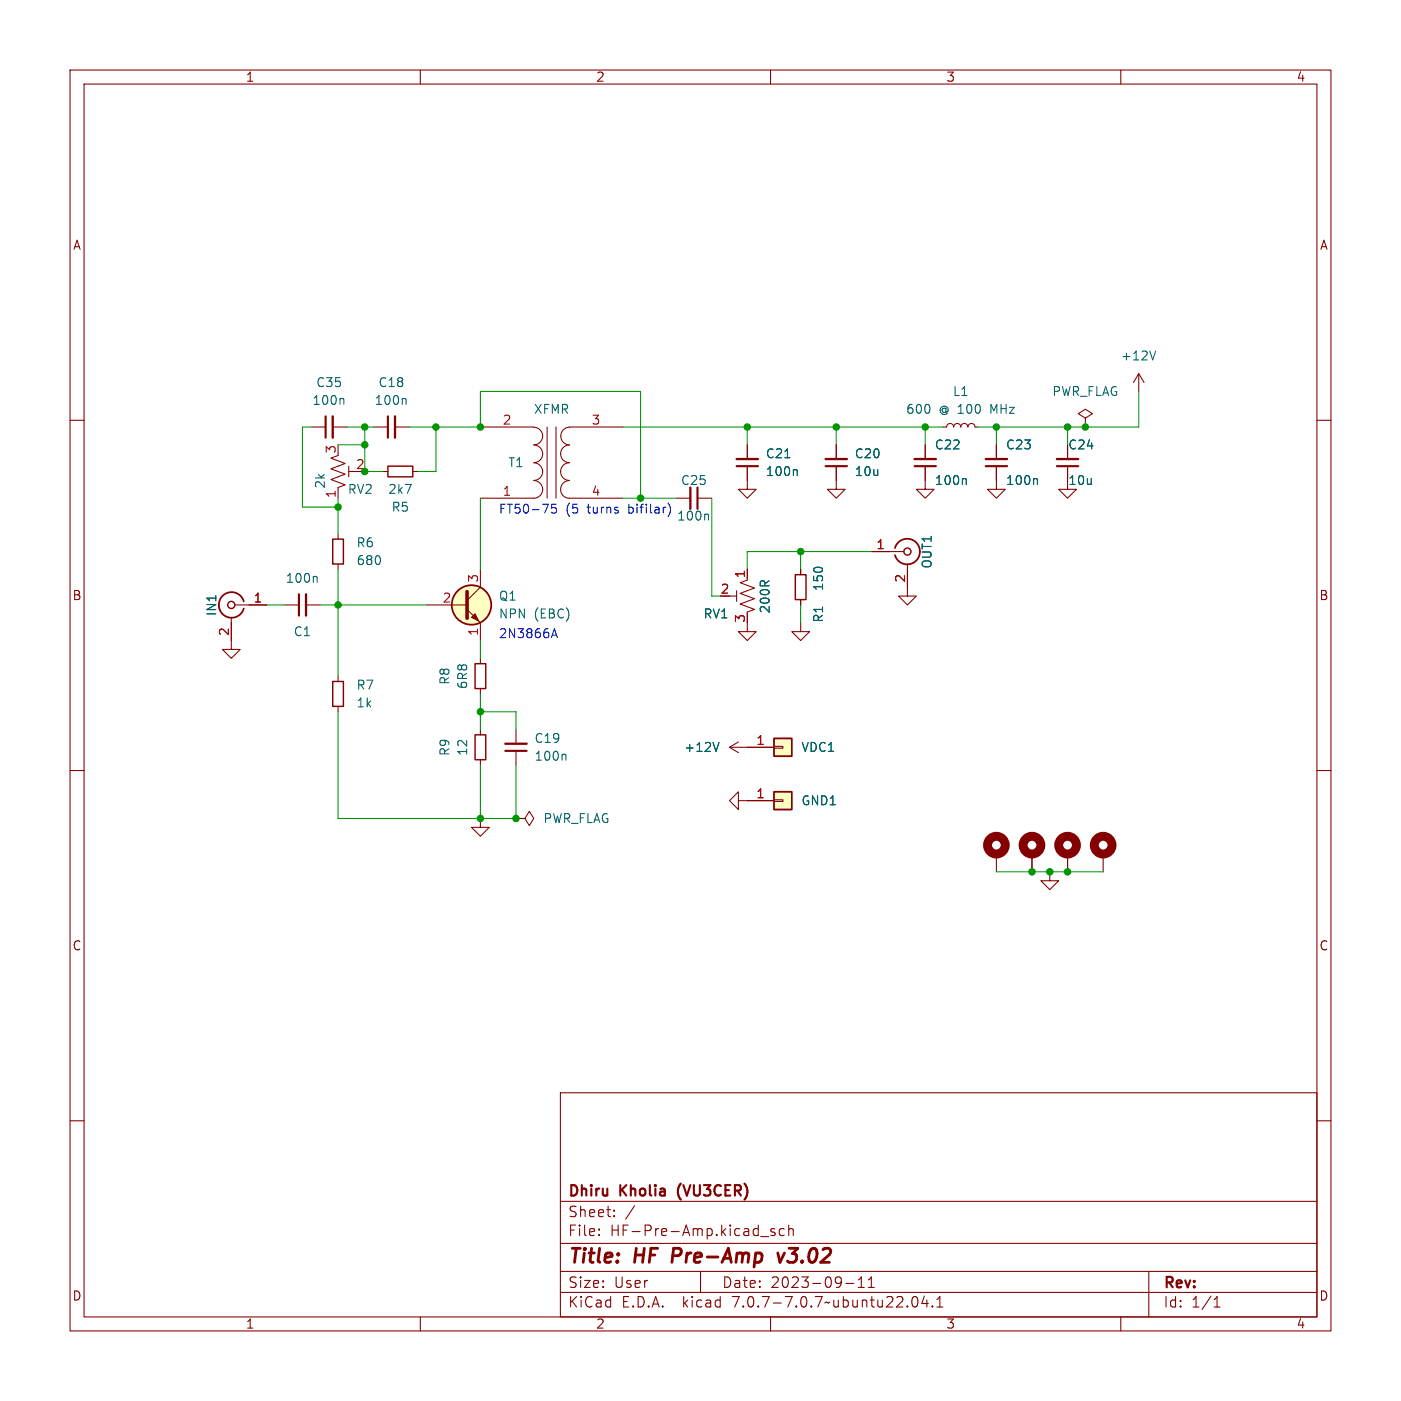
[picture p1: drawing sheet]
<svg xmlns="http://www.w3.org/2000/svg" width="200mm" height="200mm" viewBox="0 0 200 200" stroke-linecap="round" stroke-linejoin="round" font-family="sans-serif">
<g fill="none" stroke="#840000" stroke-width=".15">
<path d="M10 10h180v180h-180zM12 12h176v176h-176zM60 10v2M110 10v2M160 10v2M10 60h2M154.9 59.7l1.1-.6-1.1-.7-1 .7 1 .6v1.3M162.6 53.3l-.8 1.3M162.6 53.3v2.6M162.6 53.3l.7 1.3M188 60h2M44.4 61h2.1"/>
<path d="M47.5 61h2M48.3 65l-1.1 .4 2.1 .8-2.1 .7 2.1 .8-2.1 .8 2.1 .7-1 .4v1.5M48.3 76.2v.8M49.8 66.5v1.6M49.8 67.3h1M53.3 61h2.1M54.6 67.3h.8M56.4 61h2M58.9 67.3h.8M68.6 61h7.6M76.2 61a1.26 1.26 0 0 1 1.3 1.2 1.26 1.26 0 0 1-1.3 1.3M76.2 63.5a1.26 1.26 0 0 1 1.3 1.3 1.26 1.26 0 0 1-1.3 1.2"/>
<path d="M76.2 66.1a1.26 1.26 0 0 1 1.3 1.2 1.26 1.26 0 0 1-1.3 1.3 1.27 1.27 0 0 1 1.3 1.2 1.27 1.27 0 0 1-1.3 1.3h-7.6M78.1 61v10.1M79.4 61v10.1M81.3 63.5a1.26 1.26 0 0 0-1.3 1.3 1.26 1.26 0 0 0 1.3 1.2M81.3 66.1a1.26 1.26 0 0 0-1.3 1.2 1.26 1.26 0 0 0 1.3 1.3 1.27 1.27 0 0 0-1.3 1.2 1.27 1.27 0 0 0 1.3 1.3h7.6M81.3 61h7.6M81.3 61a1.26 1.26 0 0 0-1.2 1.2 1.26 1.26 0 0 0 1.2 1.3M96.5 71.1h2.1M99.6 71.1h2M106.7 66.5v3.3h-1.3l1.3 1.3 1.2-1.3h-1.2M106.7 63.5v2M119.4 66.5v3.3h-1.3l1.3 1.3 1.2-1.3h-1.2"/>
<path d="M119.4 63.5v2M124.5 78.7h4.5M132.1 66.5v3.3h-1.3l1.3 1.3 1.2-1.3h-1.2M132.1 63.5v2M134.6 61h.5a.51 .51 0 0 1 .5-.5 .51 .51 0 0 1 .5 .5 .51 .51 0 0 1 .6-.5 .51 .51 0 0 1 .5 .5 .51 .51 0 0 1 .5-.5 .51 .51 0 0 1 .5 .5 .51 .51 0 0 1 .5-.5 .51 .51 0 0 1 .5 .5h.5M142.2 66.5v3.3h-1.2l1.2 1.3 1.3-1.3h-1.3M142.2 63.5v2M152.4 66.5v3.3h-1.3l1.3 1.3 1.3-1.3h-1.3M152.4 63.5v2M154.9 61h.1M33 88.1v4.6h1.3l-1.3 1.3-1.3-1.3h1.3M33.5 86.4h4.6"/>
<path d="M40.6 86.4h2.1M43.7 86.4h2M48.3 80.5v.8M48.3 96.5v.8M61 86.4h5.7M66.7 87l1.9 1.9v2.5M68.6 81.3v2.5l-1.9 1.9M68.6 94v.7M68.6 98.3v.8M104.1 85.1h1.1M105.2 84.3v1.6M106.7 88.9v1.3h-1.3l1.3 1.2 1.2-1.2h-1.2"/>
<path d="M106.7 82.8l-1 .4 2 .7-2 .8 2 .8-2 .7 2 .8-1 .4v.2M106.7 81.3v1.2M114.3 88.9v1.3h-1.3l1.3 1.2 1.3-1.2h-1.3M114.3 81.3v.7M114.3 85.6v.8M129.5 80.5v4.6h-1.2l1.2 1.3 1.3-1.3h-1.3M10 110h2M48.3 100.8v.8M68.6 116.8v1.3h1.2l-1.2 1.3-1.3-1.3h1.3M68.6 104.1v.8M68.6 108.5v.7M73.7 116.8h1.2l.7-1 .6 1-.6 1.1-.7-1.1"/>
<path d="M73.7 116.8h.1M73.7 104.1v2.1M73.7 107.2v2M104.1 106.7h6.4M104.1 106.7l1.3 .7M105.4 114.3v-1.3l-1.3 1.3 1.3 1.3v-1.3h5.1M105.4 105.9l-1.3 .8M110.5 106.6h1.3v.2h-1.3zM110.5 114.2h1.3v.2h-1.3zM188 110h2M142.2 121.9v2.6M147.3 121.9v2.6"/>
<path d="M149.9 124.5v1.2h1.2l-1.2 1.3-1.3-1.3h1.3M152.4 121.9v2.6M157.5 121.9v2.6M10 160h2M80 156h108v32h-108zM188 160h2M80 177.5h108M80 171.5h108M85.5 176.2v.2M85.5 176.2v.1v.1M85.5 175.5v.1M87.7 173.5v.1v.1"/>
<path d="M87.7 173.5v.2M87.7 172.8v.1M90.6 172.1l-1.3 1.9M108.6 176.5h1.1M110.6 175.5l-.4-.1-.2 .2 .1 .2 .5 .2 .1 .1-.1 .2-.1 .1-.5-.1M112 175.5l-.5-.1-.3 .3v.4l.2 .2 .1 .1 .5-.1M112.6 175.5a.37 .37 0 0 1 .6 .1v.8M112.6 174.9v1.5M60 188v2M80 184.5h108M80 181.5h108M100 181.5v3"/>
<path d="M110 188v2M120.7 183.2h1.2M122.5 183.8h.9M122.5 182.7l.5-.4v1.5M124 183.8h.8M124 182.7l.4-.4v1.5M130.3 185.2a.36 .36 0 0 1 .4-.1 .36 .36 0 0 1 .3 .3 .77 .77 0 0 1-.5 1.2 .91 .91 0 0 1-.2-1.4zM132 185l-.4 1.1h.9M132.3 185.6v1M133.1 186.4l.1 .1-.1 .1M133.1 186.4l-.1 .1 .1 .1M133.1 186.4v.2"/>
<path d="M133.7 186.6h.9M133.7 185.5l.5-.4v1.5M160 188v2M164 181.5v6.5M173.3 186.6h.9M173.3 185.5l.4-.4v1.5"/>
</g>
<path d="M96.2 178.2l-.3 2M111 178.9l.3 1.3 .7-1.3" fill="none" stroke="#840000" stroke-width=".4"/>
<path d="M47.5 59.4v3.1M56.4 59.4v3.1M98.6 69.6v3M105.2 65.5h3M117.9 65.5h3M130.6 65.5h3M140.7 65.5h3.1M150.9 65.5h3M43.7 84.8v3.1M72.1 106.2h3.1" fill="none" stroke="#840000" stroke-width=".33"/>
<path d="M46.5 59.4v3.1M55.4 59.4v3.1M99.6 69.6v3M105.2 66.5h3M117.9 66.5h3M130.6 66.5h3M140.7 66.5h3.1M150.9 66.5h3M42.7 84.8v3.1M72.1 107.2h3.1" fill="none" stroke="#840000" stroke-width=".3"/>
<path d="M48.9 56.9l.2 .2v.6M57.8 56.9l.2 .2v.6M165 50.1l-.4 1.3M101 73.4l.1 .2v.6M112.1 65.3h.7M113.6 67l.2 .2v.7M137.8 68.3l.1 .2v.7M147.9 68.3l.2 .2v.7M45.1 82.3l.2 .2v.6M80.6 107.7l.2 .2v.6M102.6 106l-.4 1.3" fill="none" stroke="#006464" stroke-width=".15"/>
<g fill="none" stroke="#840000" stroke-width="1.3">
<circle cx="142.2" cy="120.6" r="1.27"/>
<circle cx="147.3" cy="120.6" r="1.27"/>
<circle cx="152.4" cy="120.6" r="1.27"/>
<circle cx="157.5" cy="120.6" r="1.27"/>
</g>
<g fill="#ffffc2" stroke="#ffffc2" stroke-width=".14">
<path d="M110.5 105.4h2.5v2.5h-2.5z"/>
<path d="M110.5 113h2.5v2.6h-2.5z"/>
<circle cx="67.3" cy="86.4" r="2.82"/>
</g>
<g fill="none" stroke="#840000" stroke-width=".25">
<path d="M127.8 78.2a1.81 1.81 0 0 1 2.8-.9 1.81 1.81 0 0 1 0 2.9 1.81 1.81 0 0 1-2.8-1M34.8 85.9a1.81 1.81 0 0 0-2.8-1 1.81 1.81 0 0 0 0 2.9 1.81 1.81 0 0 0 2.8-.9M110.5 105.4h2.5v2.5h-2.5zM110.5 113h2.5v2.6h-2.5z"/>
<circle cx="67.3" cy="86.4" r="2.82"/>
</g>
<g fill="none" stroke="#840000" stroke-width=".2">
<path d="M47.5 77h1.5v3.5h-1.5zM55.4 66.5h3.5v1.6h-3.5zM47.5 97.3h1.5v3.5h-1.5zM67.8 94.7h1.5v3.6h-1.5zM113.5 82h1.6v3.6h-1.6zM67.8 104.9h1.5v3.6h-1.5z"/>
<circle cx="129.5" cy="78.7" r=".51"/>
<circle cx="33" cy="86.4" r=".51"/>
</g>
<path d="M66.7 84.5v3.8" fill="none" stroke="#840000" stroke-width=".51"/>
<path d="M67.3 88.1l.5-.5 .5 1z" fill="#840000" stroke="#840000" stroke-width=".15"/>
<path d="M79.4 72h-.6l-.1 .6 .2-.1h.4l.1 .2v.4l-.2 .1h-.3l-.2-.1M95.3 71.8a1.46 1.46 0 0 1 0 1.9M78.7 91l.4-1.2 .5 1.2M78.8 90.7h.6" fill="none" stroke="#0000c2" stroke-width=".15"/>
<g fill="none" stroke="#009600" stroke-width=".15">
<path d="M162.6 55.9v5.1h-22.9M44.4 61h-1.2v11.4h5.1M48.3 71.1v5.1M48.3 63.5h3.8M49.5 61h3.8M52.1 61v6.3h2.5M58.4 61h10.2v-5.1h22.8v15.2M62.2 61v6.3h-2.5M68.6 71.1v10.2M88.9 61h45.7M88.9 71.1h7.6M101.6 71.1v14h1.3"/>
<path d="M106.7 61v2.5M114.3 78.7v2.6M119.4 61v2.5M124.5 78.7h-17.8v2.6M132.1 61v2.5M142.2 61v2.5M152.4 61v2.5M38.1 86.4h2.5M45.7 86.4h15.3M48.3 81.3v15.2M68.6 91.4v2.6M68.6 99.1v5"/>
<path d="M114.3 86.4v2.5M48.3 101.6v15.2h25.4v-7.6M68.6 101.6h5.1v2.5M68.6 109.2v7.6M142.2 124.5h15.3"/>
</g>
<g fill="#009600" stroke="#009600" stroke-width=".15">
<circle cx="68.6" cy="116.8" r=".46"/>
<circle cx="68.6" cy="101.6" r=".46"/>
<circle cx="48.3" cy="86.4" r=".46"/>
<circle cx="73.7" cy="116.8" r=".46"/>
<circle cx="114.3" cy="78.7" r=".46"/>
<circle cx="106.7" cy="61" r=".46"/>
<circle cx="149.9" cy="124.5" r=".46"/>
<circle cx="147.3" cy="124.5" r=".46"/>
<circle cx="152.4" cy="124.5" r=".46"/>
<circle cx="48.3" cy="72.4" r=".46"/>
<circle cx="52.1" cy="67.3" r=".46"/>
<circle cx="68.6" cy="61" r=".46"/>
<circle cx="62.2" cy="61" r=".46"/>
<circle cx="52.1" cy="63.5" r=".46"/>
<circle cx="52.1" cy="61" r=".46"/>
<circle cx="91.4" cy="71.1" r=".46"/>
<circle cx="119.4" cy="61" r=".46"/>
<circle cx="154.9" cy="61" r=".46"/>
<circle cx="152.4" cy="61" r=".46"/>
<circle cx="132.1" cy="61" r=".46"/>
<circle cx="142.2" cy="61" r=".46"/>
</g>
<g font-size="2.8" fill="#840000">
<text x="81" y="180.9">Title:</text>
<text x="90.7" y="180.9">HF</text>
<text x="96.8" y="180.9">Pre-Amp</text>
<text x="112.7" y="180.9">v3.02</text>
</g>
<g font-size="2.1" fill="#840000">
<text x="81" y="174">Sheet:</text>
<text x="81" y="171.2">Dhiru</text>
<text x="88.6" y="171.2">Kholia</text>
<text x="97.4" y="171.2">(VU3CER)</text>
<text x="81" y="176.7">File:</text>
<text x="87.1" y="176.7">HF-Pre-Amp.kicad_sch</text>
<text x="81" y="184.1">Size:</text>
<text x="87.7" y="184.1">User</text>
<text x="103" y="184.1">Date:</text>
<text x="110" y="184.1">2023-09-11</text>
<text x="166" y="184.3">Rev:</text>
<text x="81" y="186.9">KiCad</text>
<text x="88.7" y="186.9">E.D.A.</text>
<text x="97.6" y="186.9">kicad</text>
<text x="104.8" y="186.9">7.0.7-7.0.7~ubuntu22.04.1</text>
<text x="166" y="186.9">Id:</text>
<text x="170.1" y="186.9">1/1</text>
</g>
<g font-size="1.8" fill="#840000">
<text x="35" y="11.9">1</text>
<text x="85" y="11.9">2</text>
<text x="135" y="11.9">3</text>
<text x="185" y="11.9">4</text>
<text x="10.3" y="35.9">A</text>
<text x="188.3" y="35.9">A</text>
<text x="10.3" y="85.9">B</text>
<text x="188.3" y="85.9">B</text>
<text x="10.3" y="135.9">C</text>
<text x="188.3" y="135.9">C</text>
<text x="10.3" y="185.9">D</text>
<text x="188.3" y="185.9">D</text>
<text x="35" y="189.9">1</text>
<text x="85" y="189.9">2</text>
<text x="135" y="189.9">3</text>
<text x="185" y="189.9">4</text>
</g>
<g font-size="1.8" fill="#006464">
<text x="159.9" y="51.7">+12V</text>
<text x="44.5" y="58">100n</text>
<text x="45.1" y="55.5">C35</text>
<text x="53.4" y="58">100n</text>
<text x="53.9" y="55.5">C18</text>
<text x="76.1" y="59.3">XFMR</text>
<text x="129.3" y="59.3">600</text>
<text x="134.1" y="59.3">@ 100</text>
<text x="135.9" y="56.7">L1</text>
<text x="141.7" y="59.3">MHz</text>
<text x="150.1" y="56.7">PWR_FLAG</text>
<text x="109.2" y="65.6">C21</text>
<text x="121.9" y="65.6">C20</text>
<text x="133.4" y="64.4">C22</text>
<text x="143.5" y="64.4">C23</text>
<text x="152.4" y="64.4">C24</text>
<text x="46.6" y="69.8" transform="rotate(-90 46.6 69.8)">2k</text>
<text x="49.6" y="70.7">RV2</text>
<text x="55.3" y="70.7">2k7</text>
<text x="72.5" y="66.9">T1</text>
<text x="97.1" y="69.4">C25</text>
<text x="109.2" y="68.2">100n</text>
<text x="121.9" y="68.2">10u</text>
<text x="133.4" y="69.4">100n</text>
<text x="143.5" y="69.4">100n</text>
<text x="152.4" y="69.4">10u</text>
<text x="55.8" y="73.3">R5</text>
<text x="96.6" y="74.5">100n</text>
<text x="40.7" y="83.4">100n</text>
<text x="50.8" y="78.3">R6</text>
<text x="50.8" y="80.9">680</text>
<text x="133.2" y="81.3" transform="rotate(-90 133.2 81.3)">OUT1</text>
<text x="31.1" y="88" transform="rotate(-90 31.1 88)">IN1</text>
<text x="71.1" y="86">Q1</text>
<text x="71.1" y="88.5">NPN</text>
<text x="76.2" y="88.5">(EBC)</text>
<text x="100.3" y="88.5">RV1</text>
<text x="110.1" y="87.7" transform="rotate(-90 110.1 87.7)">200R</text>
<text x="117.7" y="89" transform="rotate(-90 117.7 89)">R1</text>
<text x="117.7" y="84.5" transform="rotate(-90 117.7 84.5)">150</text>
<text x="41.8" y="91">C1</text>
<text x="50.8" y="98.7">R7</text>
<text x="50.8" y="101.2">1k</text>
<text x="64.4" y="97.9" transform="rotate(-90 64.4 97.9)">R8</text>
<text x="66.9" y="98.5" transform="rotate(-90 66.9 98.5)">6R8</text>
<text x="66.9" y="108" transform="rotate(-90 66.9 108)">12</text>
<text x="76.2" y="106.3">C19</text>
<text x="97.6" y="107.5">+12V</text>
<text x="114.3" y="107.5">VDC1</text>
<text x="64.4" y="108" transform="rotate(-90 64.4 108)">R9</text>
<text x="76.2" y="108.8">100n</text>
<text x="77.5" y="117.7">PWR_FLAG</text>
<text x="114.3" y="115.2">GND1</text>
</g>
<g font-size="1.8" fill="#a90000">
<text x="48" y="64.8" transform="rotate(-90 48 64.8)">3</text>
<text x="71.7" y="60.7">2</text>
<text x="84.4" y="60.7">3</text>
<text x="48" y="71.2" transform="rotate(-90 48 71.2)">1</text>
<text x="50.7" y="67.1">2</text>
<text x="71.7" y="70.9">1</text>
<text x="84.4" y="70.9">4</text>
<text x="68.3" y="83.3" transform="rotate(-90 68.3 83.3)">3</text>
<text x="106.4" y="82.6" transform="rotate(-90 106.4 82.6)">1</text>
<text x="125" y="78.5">1</text>
<text x="129.3" y="83.3" transform="rotate(-90 129.3 83.3)">2</text>
<text x="36.1" y="86.1">1</text>
<text x="63.1" y="86.1">2</text>
<text x="102.8" y="84.8">2</text>
<text x="106.4" y="89" transform="rotate(-90 106.4 89)">3</text>
<text x="32.8" y="90.9" transform="rotate(-90 32.8 90.9)">2</text>
<text x="68.3" y="90.9" transform="rotate(-90 68.3 90.9)">1</text>
<text x="107.9" y="106.4">1</text>
<text x="107.9" y="114">1</text>
</g>
<g font-size="1.8" fill="#0000c2">
<text x="71.1" y="73.4">FT50-75</text>
<text x="80.8" y="73.4">(5</text>
<text x="84" y="73.4">turns</text>
<text x="90" y="73.4">bifilar)</text>
<text x="71.1" y="91.2">2N3866A</text>
</g>
</svg>
